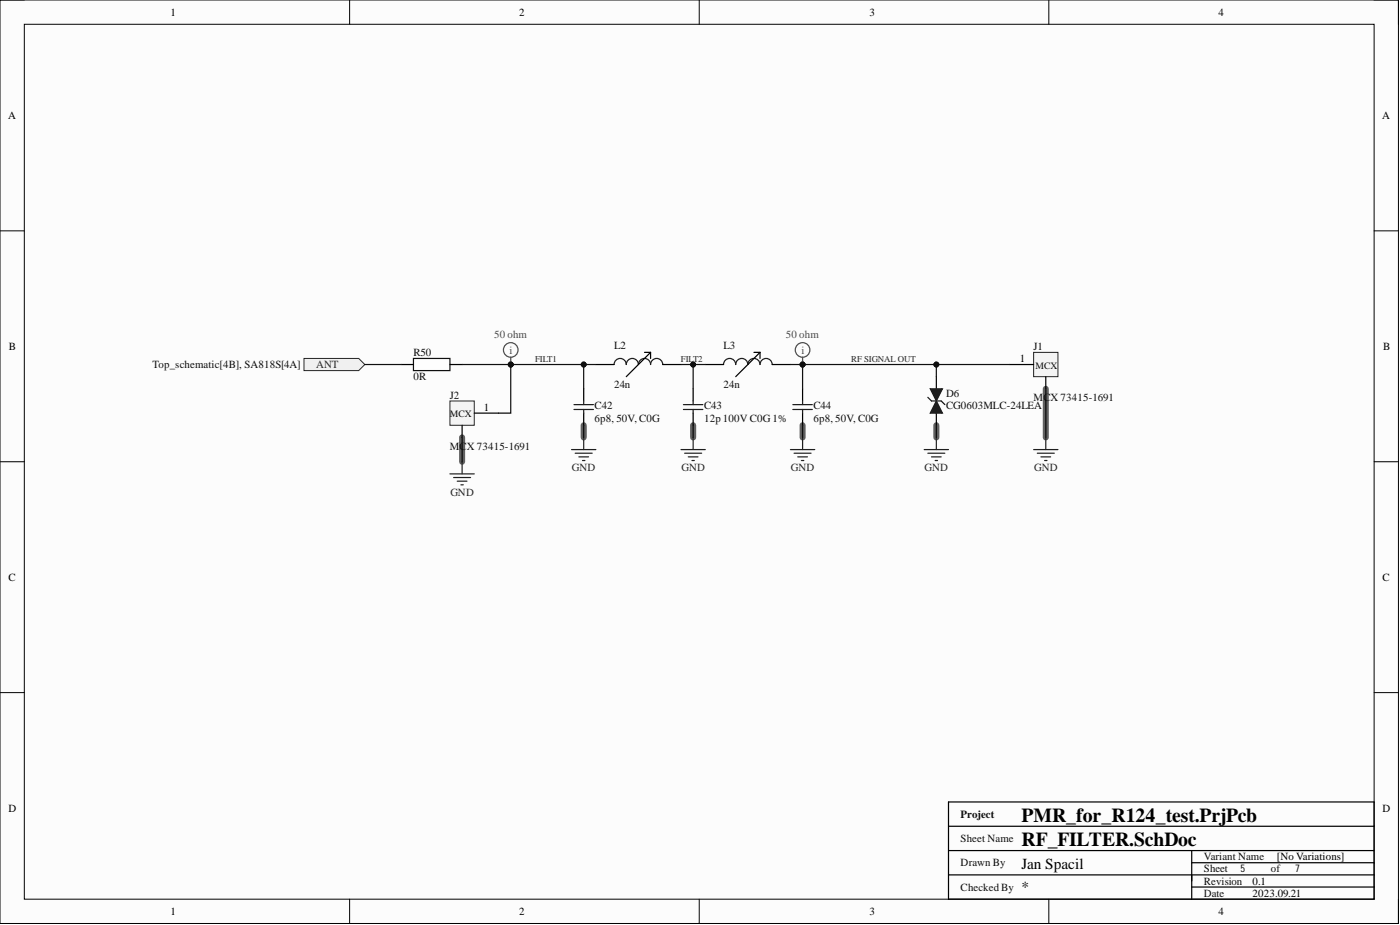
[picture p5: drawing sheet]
<svg xmlns="http://www.w3.org/2000/svg" width="292mm" height="193mm" viewBox="0 0 292 193" stroke-linecap="round" stroke-linejoin="round" font-family="sans-serif">
<path d="M0 0h291.8v192.7h-291.8z" fill-rule="evenodd" fill="#fcfcfc"/>
<path d="M0 0h291.8v192.7h-291.8z" fill="none" stroke="#000" stroke-width=".21"/>
<path d="M5.1 5.1h281.6v182.5h-281.6z" fill-rule="evenodd" fill="#fcfcfc"/>
<g fill="none" stroke="#000" stroke-width=".21">
<path d="M0 0h5.1M72.9 0v5.1M145.9 0v5.1M218.8 0v5.1M286.7 0h5.1v5.1M5.1 5.1h281.6v182.5h-281.6zM0 48.2h5.1M286.7 48.2h5.1M0 96.3h5.1M286.7 96.3h5.1M0 144.5h5.1M286.7 144.5h5.1"/>
<path d="M72.9 187.6v5.1M145.9 187.6v5.1M218.8 187.6v5.1M291.8 187.6v5.1"/>
</g>
<path d="M96.4 91.3v5M121.8 88.7v2.6M144.6 88.7v2.6M167.5 88.7v2.6M195.4 88.7v2.6M218.2 81.1v10.2" fill="none" stroke="#606060" stroke-width="1.3"/>
<path d="M63.4 74.8h11.4l1.3 1.2-1.3 1.3h-11.4z" fill-rule="evenodd" fill="#f0f0f0"/>
<path d="M63.4 74.8h11.4l1.3 1.2-1.3 1.3h-11.4z" fill="none" stroke="#262626" stroke-width=".21"/>
<path d="M197.9 167.3h88.8v20.3h-88.8zM197.9 172.4h88.8M197.9 177.4h88.8M248.6 177.4v10.2M248.6 180h38.1M197.9 182.5h88.8M248.6 185h38.1" fill="none" stroke="#000" stroke-width=".25"/>
<path d="M86.3 74.8h7.6v2.5h-7.6z" fill-rule="evenodd" fill="#fefefe"/>
<path d="M86.3 74.8h7.6v2.5h-7.6z" fill="none" stroke="#131313" stroke-width=".25"/>
<path d="M83.7 76h2.6M93.9 76h2.5" fill="none" stroke="#000" stroke-width=".25"/>
<path d="M93.9 83.7h5v5h-5z" fill-rule="evenodd" fill="#f5f5f5"/>
<path d="M93.9 83.7h5v5h-5z" fill="none" stroke="#262626" stroke-width=".21"/>
<path d="M96.4 88.7v2.6M98.9 86.2h5.1" fill="none" stroke="#000" stroke-width=".25"/>
<path d="M215.7 73.5h5v5.1h-5z" fill-rule="evenodd" fill="#f5f5f5"/>
<path d="M215.7 73.5h5v5.1h-5z" fill="none" stroke="#262626" stroke-width=".21"/>
<path d="M195.4 78.6v2.5M210.6 76h5.1M218.2 78.6v2.5M195.4 86.2v2.5" fill="none" stroke="#000" stroke-width=".25"/>
<path d="M93.9 98.9h5M94.6 99.6h3.6M96.4 96.3v2.6M215.7 93.8h5M216.4 94.6h3.6M217.2 95.3h2M217.9 96.1h.6M218.2 91.3v2.5M95.4 100.4h2M96.2 101.1h.5" fill="none" stroke="#262626" stroke-width=".25"/>
<path d="M195.4 83.7l1.2 2.5h-2.5z" fill="#1c1c1c"/>
<path d="M194.3 83.7h2.1M195.4 83.7l1.2 2.5h-2.5z" fill="none" stroke="#1c1c1c" stroke-width=".25"/>
<path d="M194.1 81.1h2.5l-1.2 2.6z" fill="#1c1c1c"/>
<g fill="none" stroke="#1c1c1c" stroke-width=".25">
<path d="M128.1 76a1.27 1.27 0 0 1 1.3-1.2 1.27 1.27 0 0 1 1.3 1.2 1.27 1.27 0 0 1 1.2-1.2 1.27 1.27 0 0 1 1.3 1.2 1.27 1.27 0 0 1 1.3-1.2 1.27 1.27 0 0 1 1.2 1.2 1.27 1.27 0 0 1 1.3-1.2 1.27 1.27 0 0 1 1.3 1.2M151 76a1.27 1.27 0 0 1 1.2-1.2 1.27 1.27 0 0 1 1.3 1.2 1.27 1.27 0 0 1 1.3-1.2 1.27 1.27 0 0 1 1.2 1.2 1.27 1.27 0 0 1 1.3-1.2 1.27 1.27 0 0 1 1.3 1.2 1.27 1.27 0 0 1 1.2-1.2 1.27 1.27 0 0 1 1.3 1.2M119.8 84.4h4M119.8 85.4h4M121.8 83.7v.7M121.8 85.4v.8M142.6 84.4h4M142.6 85.4h4M144.6 83.7v.7M144.6 85.4v.8M165.4 84.4h4.1M165.4 85.4h4.1"/>
<path d="M167.5 83.7v.7M167.5 85.4v.8M194.1 81.1h2.5l-1.2 2.6z"/>
</g>
<path d="M193.6 82.9l.7 .8M196.4 83.7l.7 .7" fill="none" stroke="#151515" stroke-width=".25"/>
<g fill="none" stroke="#262626" stroke-width=".25">
<path d="M119.2 93.8h5.1M120 94.6h3.6M120.8 95.3h2M121.5 96.1h.5M121.8 91.3v2.5M142.1 93.8h5.1M142.8 94.6h3.6M143.6 95.3h2M144.4 96.1h.5M144.6 91.3v2.5M164.9 93.8h5.1M165.7 94.6h3.5"/>
<path d="M166.4 95.3h2.1M167.2 96.1h.5M167.5 91.3v2.5M192.8 93.8h5.1M193.6 94.6h3.5M194.3 95.3h2.1M195.1 96.1h.5M195.4 91.3v2.5"/>
</g>
<path d="M124.3 76h3.8M138.3 76h3.8M147.2 76h3.8M161.1 76h3.8M121.8 81.1v2.6M121.8 86.2v2.5M144.6 81.1v2.6M144.6 86.2v2.5M167.5 81.1v2.6M167.5 86.2v2.5" fill="none" stroke="#000" stroke-width=".25"/>
<path d="M134.5 73.5h1.2M135.7 73.5l-5 5.1M135.7 73.5v1.3M157.3 73.5h1.3M158.6 73.5l-5.1 5.1M158.6 73.5v1.3" fill="none" stroke="#040404" stroke-width=".25"/>
<path d="M76.1 76h7.6M96.4 76h10.2v10.2h-2.6" fill="none" stroke="#0e0e0e" stroke-width=".25"/>
<circle cx="106.6" cy="76" r=".51" fill="#0e0e0e"/>
<circle cx="106.6" cy="76" r=".51" fill="none" stroke="#0e0e0e" stroke-width=".21"/>
<path d="M210.6 76h-15.2v2.6M96.4 91.3v5M218.2 81.1v10.2" fill="none" stroke="#0e0e0e" stroke-width=".25"/>
<circle cx="195.4" cy="76" r=".51" fill="#0e0e0e"/>
<circle cx="195.4" cy="76" r=".51" fill="none" stroke="#0e0e0e" stroke-width=".21"/>
<path d="M106.6 76h15.2v5.1M121.8 88.7v2.6M144.6 88.7v2.6M167.5 88.7v2.6M195.4 88.7v2.6" fill="none" stroke="#0e0e0e" stroke-width=".25"/>
<circle cx="106.6" cy="76" r=".51" fill="#0e0e0e"/>
<circle cx="106.6" cy="76" r=".51" fill="none" stroke="#0e0e0e" stroke-width=".21"/>
<circle cx="121.8" cy="76" r=".51" fill="#0e0e0e"/>
<circle cx="121.8" cy="76" r=".51" fill="none" stroke="#0e0e0e" stroke-width=".21"/>
<path d="M195.4 76h-27.9v5.1" fill="none" stroke="#0e0e0e" stroke-width=".25"/>
<circle cx="167.5" cy="76" r=".51" fill="#0e0e0e"/>
<circle cx="167.5" cy="76" r=".51" fill="none" stroke="#0e0e0e" stroke-width=".21"/>
<circle cx="195.4" cy="76" r=".51" fill="#0e0e0e"/>
<circle cx="195.4" cy="76" r=".51" fill="none" stroke="#0e0e0e" stroke-width=".21"/>
<path d="M121.8 76h2.5" fill="none" stroke="#0e0e0e" stroke-width=".25"/>
<circle cx="121.8" cy="76" r=".51" fill="#0e0e0e"/>
<circle cx="121.8" cy="76" r=".51" fill="none" stroke="#0e0e0e" stroke-width=".21"/>
<path d="M142.1 76h2.5v5.1" fill="none" stroke="#0e0e0e" stroke-width=".25"/>
<circle cx="144.6" cy="76" r=".51" fill="#0e0e0e"/>
<circle cx="144.6" cy="76" r=".51" fill="none" stroke="#0e0e0e" stroke-width=".21"/>
<path d="M144.6 76h2.6" fill="none" stroke="#0e0e0e" stroke-width=".25"/>
<circle cx="144.6" cy="76" r=".51" fill="#0e0e0e"/>
<circle cx="144.6" cy="76" r=".51" fill="none" stroke="#0e0e0e" stroke-width=".21"/>
<path d="M164.9 76h2.6" fill="none" stroke="#0e0e0e" stroke-width=".25"/>
<circle cx="167.5" cy="76" r=".51" fill="#0e0e0e"/>
<circle cx="167.5" cy="76" r=".51" fill="none" stroke="#0e0e0e" stroke-width=".21"/>
<g fill="none" stroke="#4c4c4c" stroke-width=".25">
<path d="M106.6 74.5v1.5"/>
<circle cx="106.6" cy="73" r="1.52"/>
</g>
<circle cx="106.6" cy="76" r=".51" fill="#0e0e0e"/>
<circle cx="106.6" cy="76" r=".51" fill="none" stroke="#0e0e0e" stroke-width=".21"/>
<g fill="none" stroke="#4c4c4c" stroke-width=".25">
<path d="M167.5 74.5v1.5"/>
<circle cx="167.5" cy="73" r="1.52"/>
</g>
<circle cx="167.5" cy="76" r=".51" fill="#0e0e0e"/>
<circle cx="167.5" cy="76" r=".51" fill="none" stroke="#0e0e0e" stroke-width=".21"/>
<g font-size="4.1">
<text x="213.1" y="171.4">PMR_for_R124_test.PrjPcb</text>
<text x="213.1" y="176.5">RF_FILTER.SchDoc</text>
</g>
<g font-size="3.2">
<text x="213.1" y="181.3">Jan Spacil</text>
<text x="213.1" y="186.1">*</text>
</g>
<g font-size="2.3">
<text x="35.6" y="3.3">1</text>
<text x="108.3" y="3.3">2</text>
<text x="181.4" y="3.3">3</text>
<text x="254.2" y="3.3">4</text>
<text x="1.7" y="24.8">A</text>
<text x="288.4" y="24.8">A</text>
<text x="1.9" y="73">B</text>
<text x="212.8" y="75.5">1</text>
<text x="288.6" y="73">B</text>
<text x="101" y="85.7">1</text>
<text x="1.8" y="121.2">C</text>
<text x="288.5" y="121.2">C</text>
<text x="1.8" y="169.3">D</text>
<text x="288.5" y="169.3">D</text>
<text x="266.4" y="179.5">[No Variations]</text>
<text x="261.3" y="184.5">0.1</text>
<text x="35.6" y="190.9">1</text>
<text x="108.3" y="190.9">2</text>
<text x="181.4" y="190.9">3</text>
<text x="254.2" y="190.9">4</text>
<text x="261.3" y="187.1">2023.09.21</text>
</g>
<g font-size="2.3" fill="#4c4c4c">
<text x="103.1" y="70.5">50 ohm</text>
<text x="164" y="70.5">50 ohm</text>
<text x="106.3" y="73.8">i</text>
<text x="167.2" y="73.8">i</text>
</g>
<g font-size="2.3" fill="#0e0e0e">
<text x="31.8" y="76.8">Top_schematic[4B], SA818S[4A]</text>
<text x="86.3" y="74.3">R50</text>
<text x="128.1" y="72.7">L2</text>
<text x="151" y="72.7">L3</text>
<text x="215.7" y="73">J1</text>
<text x="86.3" y="79.3">0R</text>
<text x="93.9" y="83.1">J2</text>
<text x="128.1" y="80.9">24n</text>
<text x="151" y="80.9">24n</text>
<text x="197.4" y="82.9">D6</text>
<text x="215.7" y="83.7">MCX 73415-1691</text>
<text x="124.1" y="85.4">C42</text>
<text x="124.1" y="88">6p8, 50V, C0G</text>
<text x="146.9" y="85.4">C43</text>
<text x="146.9" y="88">12p 100V C0G1%</text>
<text x="169.7" y="85.4">C44</text>
<text x="169.7" y="88">6p8, 50V, C0G</text>
<text x="197.4" y="85.4">CG0603MLC-24LEA</text>
<text x="93.9" y="93.8">MCX 73415-1691</text>
<text x="200.4" y="170.6">Project</text>
<text x="200.4" y="175.7">Sheet Name</text>
<text x="251.2" y="179.5">Variant Name</text>
<text x="200.4" y="180.7">Drawn By</text>
<text x="200.4" y="185.8">Checked By</text>
<text x="251.2" y="184.5">Revision</text>
<text x="251.2" y="182">Sheet</text>
<text x="265.1" y="182">of</text>
<text x="251.2" y="187.1">Date</text>
</g>
<g font-size="2.3" fill="#262626">
<text x="66" y="76.8">ANT</text>
<text x="119.3" y="98.4">GND</text>
<text x="142.2" y="98.4">GND</text>
<text x="165" y="98.4">GND</text>
<text x="192.9" y="98.4">GND</text>
<text x="215.7" y="98.4">GND</text>
<text x="94" y="103.4">GND</text>
</g>
<g font-size="2.2">
<text x="258.8" y="182">5</text>
<text x="270.2" y="182">7</text>
</g>
<g font-size="2" fill="#0e0e0e">
<text x="216.1" y="76.9">MCX</text>
<text x="93.9" y="87">MCX</text>
</g>
<g font-size="1.9" fill="#262626">
<text x="111.6" y="75.6">FILT1</text>
<text x="142.1" y="75.6">FILT2</text>
<text x="177.6" y="75.6">RF SIGNAL OUT</text>
</g>
</svg>
